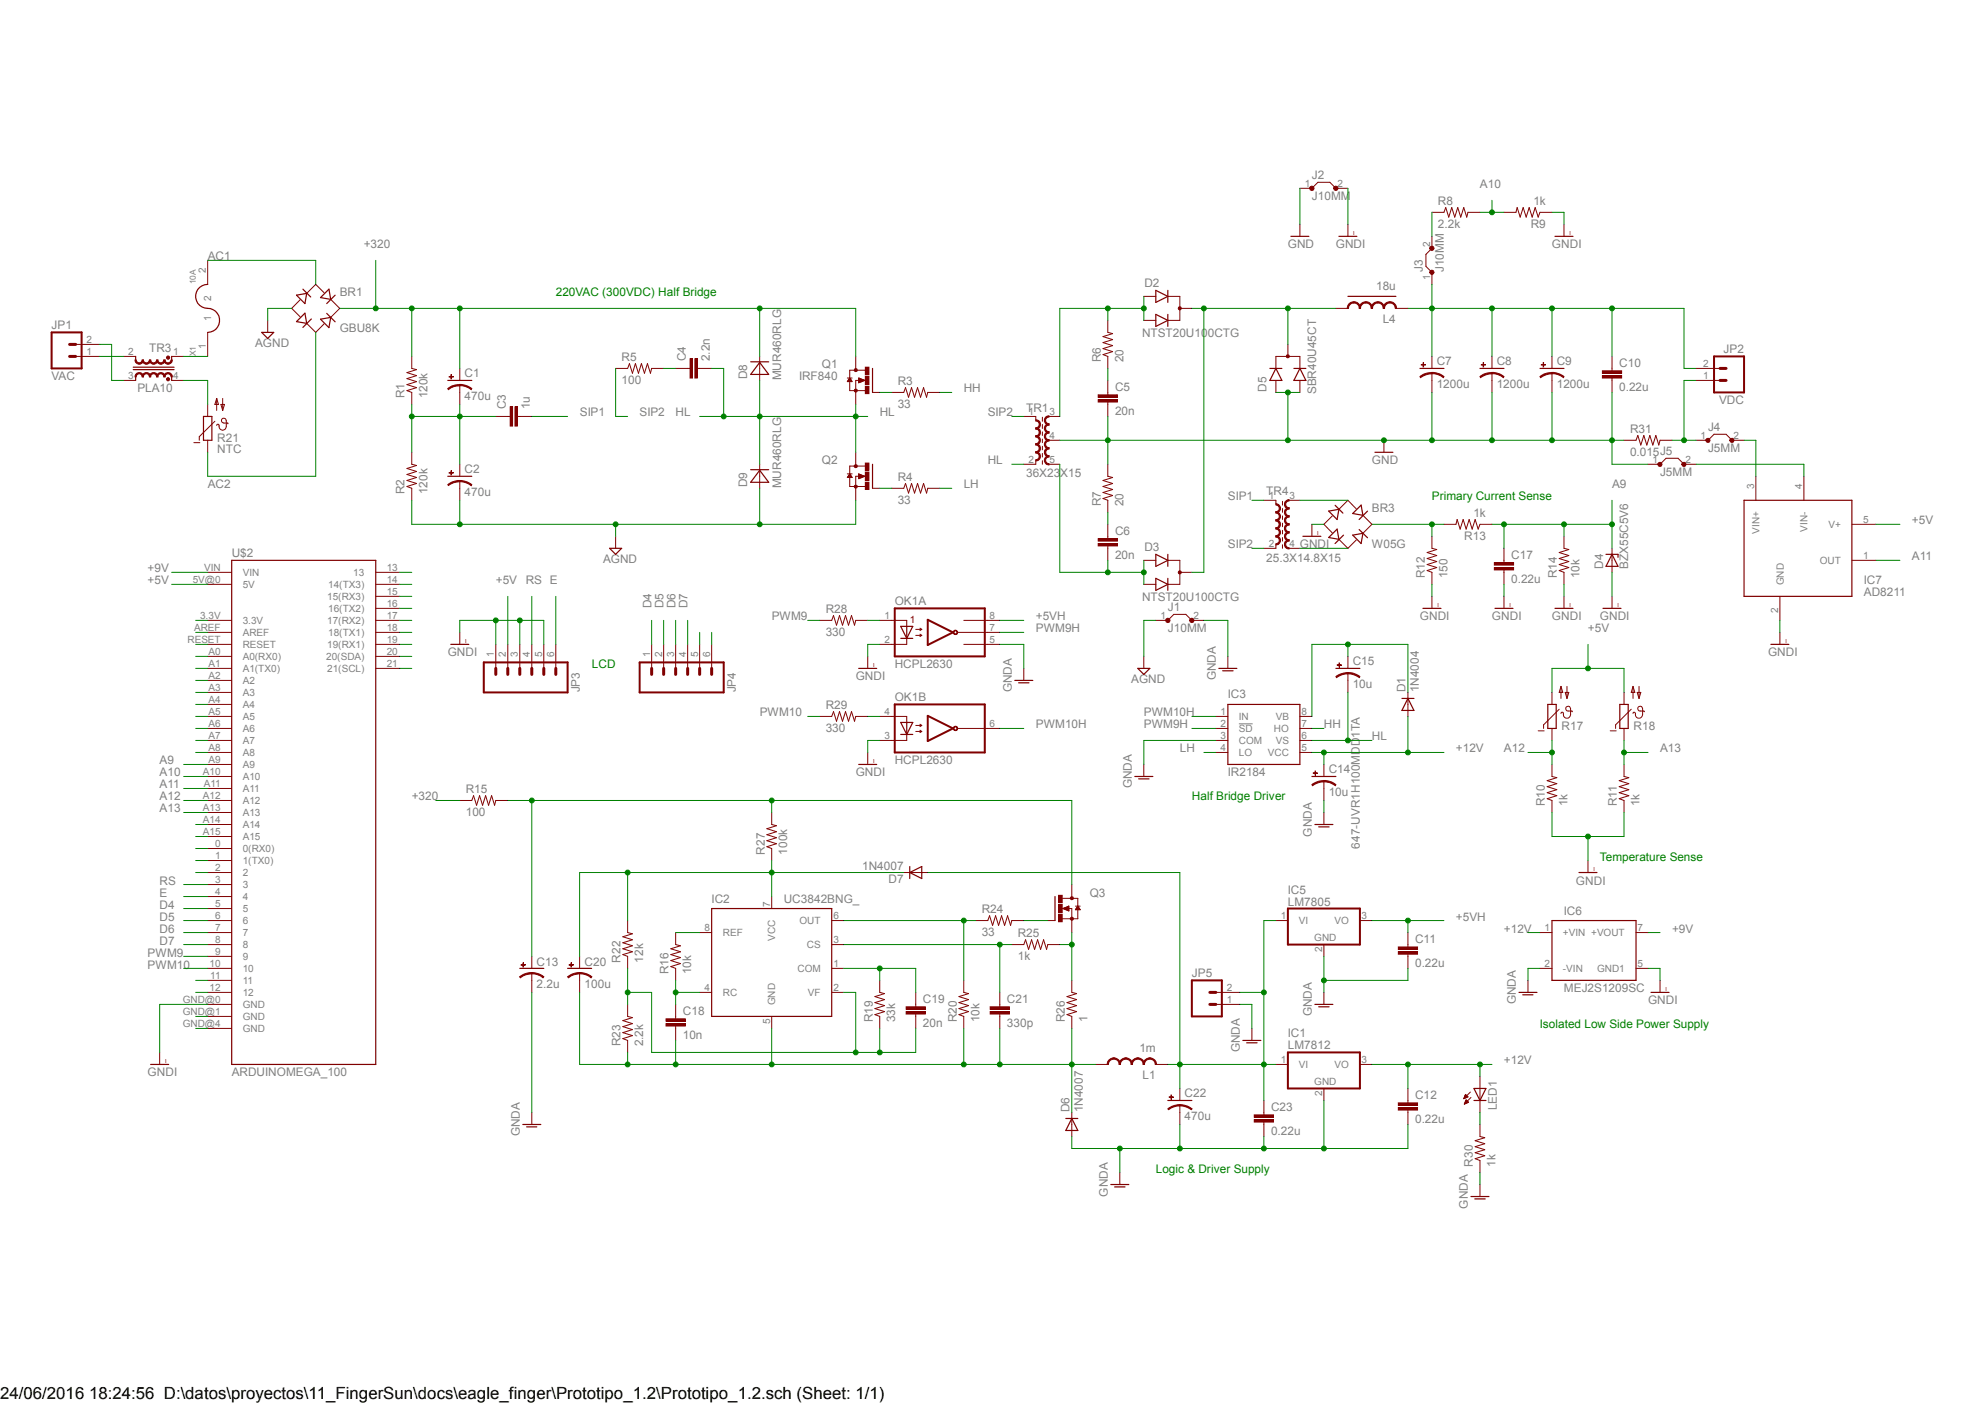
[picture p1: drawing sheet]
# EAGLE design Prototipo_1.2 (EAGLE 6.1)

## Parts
BR1  GBU8K  [GBU]
BR3  W05G  [WOG]
C1  470u  CAP_470UF_250V  [CPOL_RADIAL_470UF_250V]
C2  470u  CAP_470UF_250V  [CPOL_RADIAL_470UF_250V]
C3  1u  C22/8  [C22.5B8]
C4  2.2n  C7.5/4  [C7.5B4]
C5  20n  C10/4  [C10B4]
C6  20n  C10/4  [C10B4]
C7  1200u  CAP_POLPTH4  [CPOL-RADIAL-1000UF-25V]
C8  1200u  CAP_POLPTH4  [CPOL-RADIAL-1000UF-25V]
C9  1200u  CAP_POLPTH4  [CPOL-RADIAL-1000UF-25V]
C10  0.22u  C5/3  [C5B3]
C11  0.22u  C5/3  [C5B3]
C12  0.22u  C5/3  [C5B3]
C13  2.2u  CPOL-USE5-5  [E5-5]
C14  10u  CPOL-USE2,5-6E  [E2,5-6E]
C15  10u  CPOL-USE2,5-6E  [E2,5-6E]
C17  0.22u  C5/3  [C5B3]
C18  10n  C7.5/3  [C7.5B3]
C19  20n  C10/4  [C10B4]
C20  100u  CPOL-USE2.5-7  [E2,5-7]
C21  330p  C7.5/4  [C7.5B4]
C22  470u  CPOL-USE5-8.5  [E5-8,5]
C23  0.22u  C5/3  [C5B3]
D1  1N4004  [DO41-10]
D2  NTST20U100CTG  [TO220V]
D3  NTST20U100CTG  [TO220V]
D4  BZX55C5V6  BZX55  [DO35Z10]
D5  SBR40U45CT  [TO220V]
D6  1N4007  1N4004  [DO41-10]
D7  1N4007  1N4004  [DO41-10]
D8  MUR460RLG  [CB429-17]
D9  MUR460RLG  [CB429-17]
IC1  LM7812  788TV  [TO220V]
IC2  UC3842BNG_  [DIL08]
IC3  IR2184  [DIL08]
IC5  LM7805  788TV  [TO220V]
IC6  MEJ2S1209SC  [MEJ2S1209SC]
IC7  AD8211  [RJ-5]
J1  J10MM  [10]
J2  J10MM  [10]
J3  J10MM  [10]
J4  J5MM  [05]
J5  J5MM  [05]
JP1  VAC  M023.5MM  [SCREWTERMINAL-3.5MM-2]
JP2  VDC  M025MM  [SCREWTERMINAL-5MM-2]
JP3  M06SIP  [1X06]
JP4  M06SIP  [1X06]
JP5  M02LOCK_LONGPADS  [1X02_LOCK_LONGPADS]
L1  1m  810-TSL0709RA102KR19  [E5-6]
L4  18u  CHOKE_18U  [CHOKE_18U]
LED1  LED3MM  [LED3MM]
OK1  HCPL2630  [DIL08]
Q1  IRF840  [TO220HV]
Q2  IRF840  [TO220HV]
Q3  IRF840  [TO220HV]
R1  120k  RESISTORPTH-1/4W  [AXIAL-0.4]
R2  120k  RESISTORPTH-1/4W  [AXIAL-0.4]
R3  33  RESISTORPTH-1/2W  [AXIAL-0.5]
R4  33  RESISTORPTH-1/2W  [AXIAL-0.5]
R5  100  R-US_0922V  [0922V]
R6  20  RESISTORPTH-1/2W  [AXIAL-0.5]
R7  20  RESISTORPTH-1/2W  [AXIAL-0.5]
R8  2.2k  RESISTORPTH-1/4W  [AXIAL-0.4]
R9  1k  RESISTORPTH-1/4W  [AXIAL-0.4]
R10  1k  RESISTORPTH-1/4W  [AXIAL-0.4]
R11  1k  RESISTORPTH-1/4W  [AXIAL-0.4]
R12  150  RESISTORPTH-1/4W  [AXIAL-0.4]
R13  1k  RESISTORPTH-1/4W  [AXIAL-0.4]
R14  10k  RESISTORPTH-1/4W  [AXIAL-0.4]
R15  100  RESISTORPTH-1/4W  [AXIAL-0.4]
R16  10k  RESISTORPTH-1/4W  [AXIAL-0.4]
R17  NTC640  [P640]
R18  NTC640  [P640]
R19  33k  RESISTORPTH-1/4W  [AXIAL-0.4]
R20  10k  RESISTORPTH-1/4W  [AXIAL-0.4]
R21  NTC  NTC_5D2-14LD  [C075-042X103]
R22  12k  RESISTORPTH-1/4W  [AXIAL-0.4]
R23  2.2k  RESISTORPTH-1/4W  [AXIAL-0.4]
R24  33  RESISTORPTH-1/2W  [AXIAL-0.5]
R25  1k  RESISTORPTH-1/4W  [AXIAL-0.4]
R26  1  RESISTORPTH-1/4W  [AXIAL-0.4]
R27  100k  RESISTORPTH-1/4W  [AXIAL-0.4]
R28  330  RESISTORPTH-1/4W  [AXIAL-0.4]
R29  330  RESISTORPTH-1/4W  [AXIAL-0.4]
R30  1k  RESISTORPTH-1/4W  [AXIAL-0.4]
R31  0.015  RSENSE  [RSENSE]
TR1  36X23X15  36X23X15_N87  [CORE_36X23X15]
TR3  PLA10  COMMON_MODE_CHOKE_PLA10  [COMMON_MODE_CHOKE_PLA10]
TR4  25.3X14.8X15  25.3X14.8X15_N87  [CORE_25.3X14.8X15]
U$2  ARDUINOMEGA_100  [ARDUINOMEGA_100]
X1  10A  FUSE_HOLDER_5X20  [FUSE_HOLDER_5X20]

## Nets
$N15 [LVHC]: D2.2(C) D3.2(C) D5.2(C) L4.1
+5V [LVLC]: IC7.5(V+) JP3.2 R17.2 R18.2 U$2.5V@0(5V)
+5VH: C11.1 IC5.3(VO) OK1.8(A:VCC)
+9V [LVLC]: IC6.7(+VOUT) U$2.VIN
+12V [HVMC]: C12.1 C14.+ D1.A IC1.3(VO) IC3.5(VCC) IC6.1(+VIN) LED1.A
+320 [HVHC]: BR1.4(+) C1.1(+) D8.C Q1.2(D) R1.P$2 R15.P$1
A9 [LVLC]: C17.1 D4.C R13.P$1 R14.P$2 U$2.A9
A10 [LVLC]: R8.P$2 R9.P$2 U$2.A10
A11 [LVLC]: IC7.1(OUT) U$2.A11
A12 [LVLC]: R10.P$2 R17.1 U$2.A12
A13 [LVLC]: R11.P$2 R18.1 U$2.A13
AC1 [HVHC]: BR1.2(AC1) X1.2
AC2 [HVHC]: BR1.3(AC2) R21.1
AGND [HVHC]: BR1.1(-) C2.2(-) D9.A J1.1 Q2.3(S) R2.P$1
D4 [LVLC]: JP4.1 U$2.5
D5 [LVLC]: JP4.2 U$2.6
D6 [LVLC]: JP4.3 U$2.7
D7 [LVLC]: JP4.4 U$2.8
E [LVLC]: JP3.6 U$2.4
GND [LVHC]: C5.2 C7.2(-) C8.2(-) C9.2(-) C10.2 D5.1(A1) D5.3(A2) J2.1 J5.1 R7.P$2 R31.P$1 TR1.4
GNDA [HVMC]: C11.2 C12.2 C13.- C14.- C22.- C23.2 D6.A IC1.2(GND) IC3.3(COM) IC5.2(GND) IC6.2(-VIN) J1.2 JP5.1 OK1.5(A:GND) R30.P$1
GNDI [LVLC]: BR3.- C17.2 D4.A IC6.5(GND1) IC7.2(GND) J2.2 JP3.1 JP3.3 JP3.5 OK1.2(A:C1) OK1.3(B:C2) R9.P$1 R10.P$1 R11.P$1 R12.P$1 R14.P$1 U$2.GND@0(GND)
HH: IC3.7(HO) R3.P$2
HL [HVHC]: C4.2 C15.- D8.A D9.C IC3.6(VS) Q1.3(S) Q2.2(D) TR1.2
LH: IC3.4(LO) R4.P$2
N$1 [LVLC]: OK1.1(A:A1) R28.P$2
N$2 [HVHC]: R21.2 TR3.4
N$3 [HVHC]: C1.2(-) C2.1(+) C3.1 R1.P$1 R2.P$2
N$4 [LVLC]: J3.2 R8.P$1
N$5 [HVHC]: TR3.1 X1.1
N$6 [LVLC]: BR3.AC1 TR4.3
N$7 [HVHC]: C4.1 R5.2
N$8 [HVHC]: JP1.1 TR3.2
N$9 [HVHC]: JP1.2 TR3.3
N$10: Q1.1(G) R3.P$1
N$11: Q2.1(G) R4.P$1
N$12 [LVHC]: C5.1 R6.P$1
N$13 [LVHC]: D2.1(A1) D2.3(A2) R6.P$2 TR1.3
N$14 [LVSHC]: C7.1(+) C8.1(+) C9.1(+) C10.1 J3.1 JP2.2 L4.2
N$15: IC2.8(REF) R16.P$2
N$16 [LVLC]: BR3.AC2 TR4.4
N$17 [LVHC]: C6.1 R7.P$1
N$18 [LVLC]: BR3.+ R12.P$2 R13.P$2
N$19 [LVHC]: C6.2 D3.1(A1) D3.3(A2) TR1.5
N$20: C18.1 IC2.4(RC) R16.P$1
N$21 [HVMC]: C22.+ C23.1 D7.A IC1.1(VI) IC5.1(VI) JP5.2 L1.-
N$22: C19.1 IC2.1(COM) R19.P$2
N$23: C20.+ D7.C IC2.7(VCC) R22.P$2 R27.P$1
N$24: C19.2 IC2.2(VF) R19.P$1 R22.P$1 R23.P$2
N$25: IC2.6(OUT) R20.P$2 R24.P$1
N$26: C15.+ D1.C IC3.8(VB)
N$27 [HVMC]: C18.2 C20.- C21.2 D6.C IC2.5(GND) L1.+ R20.P$1 R23.P$1 R26.P$1
N$28: Q3.1(G) R24.P$2
N$29 [HVMC]: Q3.3(S) R25.P$2 R26.P$2
N$30 [HVMC]: C13.+ Q3.2(D) R15.P$2 R27.P$2
N$31: C21.1 IC2.3(CS) R25.P$1
N$32 [LVLC]: OK1.4(B:A2) R29.P$2
N$33 [LVLC]: IC7.3(VIN+) J4.2
N$34 [LVLC]: U$2.A14
N$35 [LVLC]: U$2.A15
N$36 [LVLC]: U$2.13
N$37 [LVLC]: U$2.14(14(TX3))
N$38 [LVLC]: U$2.15(15(RX3))
N$39 [LVLC]: U$2.16(16(TX2))
N$40 [LVLC]: U$2.17(17(RX2))
N$41 [LVLC]: U$2.18(18(TX1))
N$42 [LVLC]: U$2.19(19(RX1))
N$43 [LVLC]: U$2.20(20(SDA))
N$44 [LVLC]: U$2.21(21(SCL))
N$45 [LVLC]: U$2.A8
N$46 [LVLC]: U$2.A7
N$47 [LVLC]: U$2.A6
N$48 [LVLC]: U$2.A5
N$49 [LVLC]: U$2.A4
N$50 [LVLC]: U$2.A3
N$51 [LVLC]: U$2.A2
N$52 [LVLC]: U$2.A1(A1(TX0))
N$53 [LVLC]: U$2.A0(A0(RX0))
N$54 [LVLC]: U$2.RESET
N$55 [LVLC]: U$2.AREF
N$56 [LVLC]: U$2.3.3V
N$57 [LVLC]: U$2.0(0(RX0))
N$58 [LVLC]: U$2.1(1(TX0))
N$59 [LVLC]: U$2.2
N$60 [LVLC]: U$2.11
N$61 [LVLC]: U$2.12
N$62 [LVLC]: U$2.GND@1(GND)
N$63 [LVLC]: U$2.GND@4(GND)
N$64 [LVLC]: JP4.5
N$65 [LVLC]: JP4.6
N$66 [HVMC]: LED1.K(C) R30.P$2
N$67 [LVLC]: IC7.4(VIN-) J5.2
N$68 [LVSHC]: J4.1 JP2.1 R31.P$2
PWM9 [LVLC]: R28.P$1 U$2.9
PWM9H: IC3.2(!SD) OK1.7(A:VO1)
PWM10 [LVLC]: R29.P$1 U$2.10
PWM10H: IC3.1(IN) OK1.6(B:VO2)
RS [LVLC]: JP3.4 U$2.3
SIP1 [HVHC]: C3.2 TR4.1
SIP2 [HVHC]: R5.1 TR1.1 TR4.2

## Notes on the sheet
- 220VAC (300VDC) Half Bridge
- Primary Current Sense
- LCD
- Half Bridge Driver
- Temperature Sense
- Isolated Low Side Power Supply
- Logic & Driver Supply

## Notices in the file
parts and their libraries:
SparkFun-Passives: Licensing: CC v3.0 Share-Alike You are welcome to use this library for commercial purposes.
